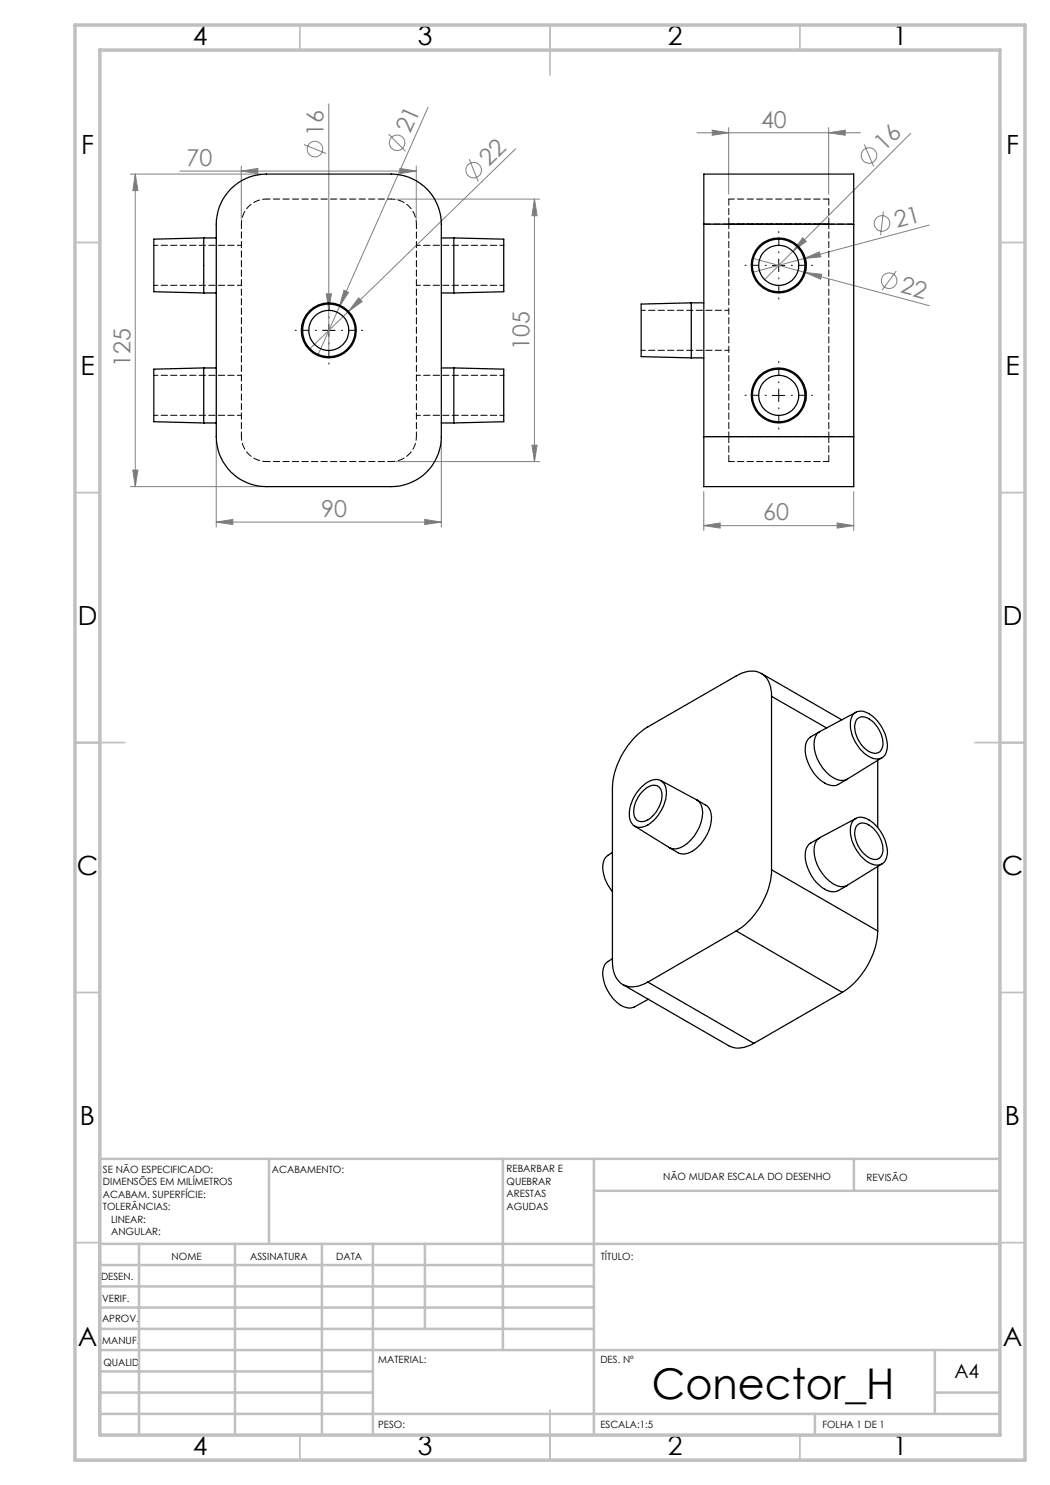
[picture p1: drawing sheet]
<svg xmlns="http://www.w3.org/2000/svg" width="210mm" height="297mm" viewBox="0 0 210 297" stroke-linecap="round" stroke-linejoin="round" font-family="sans-serif">
<g fill="none" stroke="#808080" stroke-width=".2">
<path d="M26.1 34.8h26.1M27.1 34.8l.5 3.3h-1zM27.1 34.8v62.5M36 34.2h47.3M48.3 34.2l3.3-.5v1zM48.3 33.2v10.6M60.8 28.9l4.4 1.8M65.8 20.8v49.3M77.8 26.8l3.3 3.5M79.3 39.8h28.6M80 33.7l3.3 .5-3.3 .5zM83.3 33.2v10.6"/>
<path d="M85.6 21.4l-17.7 39.9M93.8 31.8l1.8 4.5M103.2 29.7l-41.4 40.2M106.9 39.8l.5 3.3h-1zM106.9 39.8v52.5M139.4 26.6h32.7M142.5 26l3.2 .6-3.2 .5zM145.7 25.5v13.3M165.7 26.6l3.4-.6v1.1zM165.7 25.5v13.3M172.9 28.9l1.8 4.4M182.1 26.7l-29.2 29.2"/>
<path d="M65.3 58.8h1l-.5 3.3zM68.8 58.1l.9 .4-1.8 2.8zM71.7 59.6l.7 .7-2.7 2zM150.4 51.6l10.6 2.9M160.5 47.6l.8 .7-2.7 2zM160.8 51.7l3.1-1.3 .2 1zM161 54.5l3.4 .4-.3 .9zM161 54.5l24.8 6.6M176.7 42.3l-.6 4.8M179.2 54.2l-2.8 3.9M185.8 45l-35.1 9.4M67.9 61.3l-4.3 9.6"/>
<path d="M26.1 97.3h26.1M26.6 94h1l-.5 3.3zM43.3 88.3v17.1M79.3 92.3h28.6M88.3 88.3v17.1M106.4 89h1l-.5 3.3zM140.8 98.3v7.8M170.7 98.3v7.8M43.3 104.4l3.3-.5v1zM43.3 104.4h45M84.9 103.9l3.4 .5-3.4 .5zM140.8 105.1l3.2-.5v1z"/>
<path d="M140.8 105.1h29.9M167.4 104.6l3.3 .5-3.3 .5z"/>
<circle cx="63" cy="29.8" r="1.55"/>
<circle cx="79.4" cy="28.6" r="1.56"/>
<circle cx="94.7" cy="34" r="1.56"/>
<circle cx="173.8" cy="31.1" r="1.55"/>
<circle cx="176.4" cy="44.7" r="1.56"/>
<circle cx="177.8" cy="56.1" r="1.56"/>
</g>
<path d="M153.3 53.1h-4.3M155.8 50.6v-4.3M155.8 55.6v4.2M158.3 53.1h4.2M63.3 66.1h-4.3M65.8 63.6v-4.3M65.8 68.6v4.2M68.3 66.1h4.2M153.3 79.1h-4.3M155.8 76.6v-4.3M158.3 79.1h4.2M155.8 81.6v4.2" fill="none" stroke="#000" stroke-width=".2" stroke-dasharray="15.2 1.3 1.3 1.3" stroke-dashoffset="15"/>
<path d="M154.5 53.1h2.5M155.8 51.8v2.5M64.5 66.1h2.5M65.8 64.8v2.5M154.5 79.1h2.5M155.8 77.8v2.5" fill="none" stroke="#000" stroke-width=".2"/>
<g fill="none" stroke="#c0c0c0" stroke-width=".35">
<path d="M60 5v5M110 5v10M160 5v5M15 48.5h5M200 48.5h5M15 98.5h5M200 98.5h5M15 148.5h10M195 148.5h10M15 198.5h5M200 198.5h5M15 248.5h5"/>
<path d="M200 248.5h5M60 287v5M110 282v10M160 287v5"/>
</g>
<g fill="none" stroke="#c0c0c0" stroke-width=".5">
<path d="M53.8 231.8v17M100.6 231.8v38.2M118.8 231.8v55.2M118.8 238.2h81.2M170.8 231.8v6.4M200 231.8h-180v55.2M20 248.8h180M20 257.3h98.8M20 253h98.8M27.8 248.8v38.2M47 248.8v38.2M64.4 248.8v38.2"/>
<path d="M74.6 248.8v38.2M85 248.8v17M20 265.8h98.8M20 261.5h98.8M20 278.5h54.6M20 274.3h54.6M20 270h180M187 278.5h13M187 270v12.8M20 282.8h180M163 282.8v4.2"/>
</g>
<path d="M15 5h190v287h-190zM20 10h180v277h-180z" fill="none" stroke="#c0c0c0" stroke-width=".7"/>
<g fill="#808080">
<path d="M160.8 51.7l3.1-1.3 .2 1z"/>
<path d="M71.7 59.6l.7 .7-2.7 2z"/>
<path d="M160.5 47.6l.8 .7-2.7 2z"/>
<path d="M68.8 58.1l.9 .4-1.8 2.8z"/>
<path d="M65.3 58.8h1l-.5 3.3z"/>
<path d="M161 54.5l3.4 .4-.3 .9z"/>
<path d="M43.3 104.4l3.3-.5v1zM84.9 103.9l3.4 .5-3.4 .5zM142.5 26l3.2 .6-3.2 .5zM165.7 26.6l3.4-.6v1.1zM140.8 105.1l3.2-.5v1zM167.4 104.6l3.3 .5-3.3 .5z"/>
<path d="M26.6 94h1l-.5 3.3zM27.1 34.8l.5 3.3h-1z"/>
<path d="M106.4 89h1l-.5 3.3zM106.9 39.8l.5 3.3h-1z"/>
<path d="M48.3 34.2l3.3-.5v1zM80 33.7l3.3 .5-3.3 .5z"/>
</g>
<g fill="none" stroke="#000" stroke-width=".25">
<path d="M46.2 37.7a10.2 10.2 0 0 1 7.1-2.9h24.9a10 10 0 0 1 10.1 10v42.5a10 10 0 0 1-10.1 10h-24.9a10 10 0 0 1-10-10v-42.5a10 10 0 0 1 2.9-7.1zM40.8 47.6l-10 .2v10.5l10 .3M43.3 47.6h-2.6v11h2.6M88.3 47.6h2.5M88.3 58.6h2.5M90.8 47.6v11M90.8 47.6l10 .2v10.5l-10 .3M140.8 44.8v-10h29.9v10M140.8 44.8h29.9M140.8 44.8v42.5M170.7 44.8v42.5M40.8 73.6l-10 .2v10.5l10 .3"/>
<path d="M43.3 73.6h-2.6v11h2.6M88.3 73.6h2.5M90.7 73.6l10.1 .2v10.5l-10.1 .3M90.8 73.6v11M128.2 60.8l10.1-.2v11l-10.1-.3zM138.2 60.6h2.6M138.2 71.6h2.6M88.3 84.6h2.5M140.8 87.3v10h29.9v-10M140.8 87.3h29.9M152.3 134.7l16 9.3M154.3 139.3a4.6 4.6 0 0 0-3-5h-1.7l-1.8 .6-18.2 10.5a15.7 15.7 0 0 0-7.1 12.2v34.7a4.7 4.7 0 0 0 2.5 4.8 5.5 5.5 0 0 0 4.6-.7"/>
<path d="M154.3 139.3v34.7M154.3 139.3l11 6.3M128.3 157.4a3.3 3.3 0 0 1 4-1.2 3.6 3.6 0 0 1 .7 4.2 7.6 7.6 0 0 1-4.3 4.9 2.09 2.09 0 0 1-2.8-2.2 8.1 8.1 0 0 1 2.4-5.7zM128.3 158.5a3.2 3.2 0 0 1 3.2-1.3 2.86 2.86 0 0 1 .5 3.6 5.3 5.3 0 0 1-3.5 3.5 1.86 1.86 0 0 1-1.7-2.6l.4-1.4zM132.2 156.1l7.1 3.9a3 3 0 0 1 1.1 3.4 8.2 8.2 0 0 1-4.5 6.2 2.26 2.26 0 0 1-2.1-.1l-6.9-4.3M139.4 160l1.7 1a3 3 0 0 1 1.1 3.5 8.2 8.2 0 0 1-4.7 6.2l-.8 .1-.7-.1-2.1-1.2M163.9 146.3l-1.7 1.1a3.1 3.1 0 0 0-1.1 3.4 7.8 7.8 0 0 0 5.1 6.3 1.82 1.82 0 0 0 1.5-.2l1.7-1M164 146.3a1.91 1.91 0 0 0-1.1 1.7 8 8 0 0 0 4.6 7.9 2.21 2.21 0 0 0 2-.1l6.9-4.3M170.8 142.7a2.62 2.62 0 0 1 3.4 .3 8 8 0 0 1 3.2 6.9 2.08 2.08 0 0 1-3.2 1.6 7.6 7.6 0 0 1-4-7.8zM171.2 142.4l-7.2 3.9M171.5 143.8a2 2 0 0 1 2.6 .2 5.9 5.9 0 0 1 2.4 5.5 1.61 1.61 0 0 1-2.5 .9 5.8 5.8 0 0 1-3-5.7zM175.5 152.1v13.4"/>
<path d="M122.5 170.5a3.2 3.2 0 0 0-1.8 4.3l.6 1.6 1.2 1.9M154.3 174a15.4 15.4 0 0 1-7.1 12.2M154.3 174l21.2 12.2M164 167.5a2.37 2.37 0 0 0-1.2 2.6 8.2 8.2 0 0 0 4.7 7.1 2.21 2.21 0 0 0 2-.1l6.9-4.3M170.8 164a2.52 2.52 0 0 1 3.4 .2 7.9 7.9 0 0 1 3.2 6.9 2.08 2.08 0 0 1-3.2 1.7 7.7 7.7 0 0 1-4-7.8zM171.2 163.7l-9 4.9a2.83 2.83 0 0 0-1.2 2.9 7.8 7.8 0 0 0 5.2 6.8h1.2l2.1-1.2M171.5 165a2 2 0 0 1 2.6 .2 5.9 5.9 0 0 1 2.4 5.6 1.61 1.61 0 0 1-2.5 .8 5.8 5.8 0 0 1-3-5.7zM175.5 173.3v12.9M122.5 191.7a3.2 3.2 0 0 0-1.8 4.3 7.2 7.2 0 0 0 4.8 5.6h.8l.6-.2 2.8-1.6M124.6 196.9l21.2 12.3a5 5 0 0 0 5-.5M129.6 196.4l21.2 12.3M147.2 186.2l21.3 12.3"/>
<path d="M147.2 186.2l-17.6 10.2M168.5 198.5l-17.7 10.2M175.5 186.2a15.7 15.7 0 0 1-7 12.3"/>
<circle cx="155.7" cy="53.1" r="4"/>
<circle cx="155.8" cy="53.1" r="5.2"/>
<circle cx="155.8" cy="53.1" r="5.5"/>
<circle cx="65.8" cy="66.1" r="5.2"/>
<circle cx="65.8" cy="66.1" r="5.5"/>
<circle cx="65.8" cy="66.1" r="4"/>
<circle cx="155.7" cy="79.1" r="4"/>
<circle cx="155.8" cy="79.1" r="5.2"/>
<circle cx="155.8" cy="79.1" r="5.5"/>
</g>
<g fill="none" stroke="#000" stroke-width=".2" stroke-dasharray="1.3 .6" stroke-dashoffset=".5">
<path d="M53.3 39.8a5 5 0 0 0-5 5M78.3 39.8h-25M30.8 57.1h17.5M48.3 49.1h-17.5M83.3 44.8a5 5 0 0 0-5-5M83.3 57.1h17.5M100.8 49.1h-17.5M48.3 75.1h-17.5M100.8 75.1h-17.5M128.3 70.1h17.5M145.8 62.1h-17.5M30.8 83.1h17.5"/>
<path d="M48.3 87.3a5 5 0 0 0 5 5M53.3 92.3h25M78.3 92.3a5 5 0 0 0 5-5M83.3 83.1h17.5"/>
</g>
<path d="M48.3 44.8v42.5M83.3 87.3v-42.5M145.8 87.3v-42.5M165.8 87.3v-42.5" fill="none" stroke="#000" stroke-width=".2" stroke-dasharray="1.3 .6" stroke-dashoffset=".3"/>
<path d="M145.8 39.8h20M145.8 44.8h20M145.8 92.3h20M145.8 87.3h20" fill="none" stroke="#000" stroke-width=".2" stroke-dasharray="1.3 .6" stroke-dashoffset=".2"/>
<path d="M145.8 44.8v-5M165.8 44.8v-5M145.8 92.3v-5M165.8 92.3v-5" fill="none" stroke="#000" stroke-width=".2" stroke-dasharray="1.3 .6"/>
<path d="M140.8 44.8h30M140.8 87.3h30" fill="none" stroke="#000" stroke-width=".2" stroke-dasharray="1.3 .6" stroke-dashoffset="-.1"/>
<path d="M161.1 51.9l.2 1.3-.2 1.1M161.1 77.9l.2 1.3-.2 1.1" fill="none" stroke="#000" stroke-width=".2" stroke-dasharray="1.3 .6" stroke-dashoffset=".4"/>
<text font-size="8.5" x="130.3" y="279.7">Conector_H</text>
<g font-size="5.3">
<text x="38.5" y="9">4</text>
<text x="83.5" y="9">3</text>
<text x="133.6" y="9">2</text>
<text x="178.6" y="9">1</text>
<text x="16.2" y="30.8">F</text>
<text x="201.2" y="30.8">F</text>
<text x="16.1" y="75">E</text>
<text x="201.1" y="75">E</text>
<text x="15.5" y="125">D</text>
<text x="200.5" y="125">D</text>
<text x="15.4" y="175">C</text>
<text x="200.4" y="175">C</text>
<text x="16" y="225">B</text>
<text x="201" y="225">B</text>
<text x="15.5" y="269.3">A</text>
<text x="200.5" y="269.3">A</text>
<text x="38.5" y="291">4</text>
<text x="83.5" y="291">3</text>
<text x="133.6" y="291">2</text>
<text x="178.6" y="291">1</text>
</g>
<g font-size="4.7" fill="#808080">
<text x="64.7" y="27.2" transform="rotate(-90 64.7 27.2)">16</text>
<text x="82" y="26.9" transform="rotate(-66 82 26.9)">21</text>
<text x="152.2" y="25.5">40</text>
<text x="37.3" y="33.2">70</text>
<text x="97.8" y="33.5" transform="rotate(-44 97.8 33.5)">22</text>
<text x="176.8" y="30.5" transform="rotate(-45 176.8 30.5)">16</text>
<text x="179.3" y="45.7" transform="rotate(-15 179.3 45.7)">21</text>
<text x="179.9" y="58.4" transform="rotate(15 179.9 58.4)">22</text>
<text x="105.9" y="70" transform="rotate(-90 105.9 70)">105</text>
<text x="26.1" y="73.4" transform="rotate(-90 26.1 73.4)">125</text>
<text x="64.2" y="103.4">90</text>
<text x="152.6" y="104.1">60</text>
</g>
<text font-size="3.9" x="190.9" y="275.5">A4</text>
<g font-size="2">
<text x="20.6" y="234.6">SE NÃO ESPECIFICADO:</text>
<text x="20.6" y="237.1">DIMENSÕES EM MILÍMETROS</text>
<text x="20.6" y="239.6">ACABAM. SUPERFÍCIE:</text>
<text x="54.4" y="234.6">ACABAMENTO:</text>
<text x="101.3" y="234.5">REBARBAR E</text>
<text x="101.3" y="237">QUEBRAR</text>
<text x="101.3" y="239.5">ARESTAS</text>
<text x="132.6" y="236">NÃO MUDAR ESCALA DO DESENHO</text>
<text x="173.3" y="236.2">REVISÃO</text>
<text x="20.6" y="242.1">TOLERÂNCIAS:</text>
<text x="22.2" y="244.6">LINEAR:</text>
<text x="101.3" y="242">AGUDAS</text>
<text x="22.2" y="247.1">ANGULAR:</text>
<text x="34.3" y="252">NOME</text>
<text x="50" y="251.9">ASSINATURA</text>
<text x="67.2" y="251.9">DATA</text>
<text x="120.2" y="251.9">TÍTULO:</text>
<text x="20.2" y="256.1">DESEN.</text>
<text x="20.4" y="260.3">VERIF.</text>
<text x="20.4" y="264.4">APROV.</text>
<text x="20.5" y="268.8">MANUF.</text>
<text x="20.7" y="273.1">QUALID</text>
<text x="75.7" y="272.5">MATERIAL:</text>
<text x="120.1" y="272.5">DES. Nº</text>
<text x="75.6" y="285.5">PESO:</text>
<text x="120.1" y="285.6">ESCALA:1:5</text>
<text x="164.5" y="285.6">FOLHA 1 DE 1</text>
</g>
</svg>
